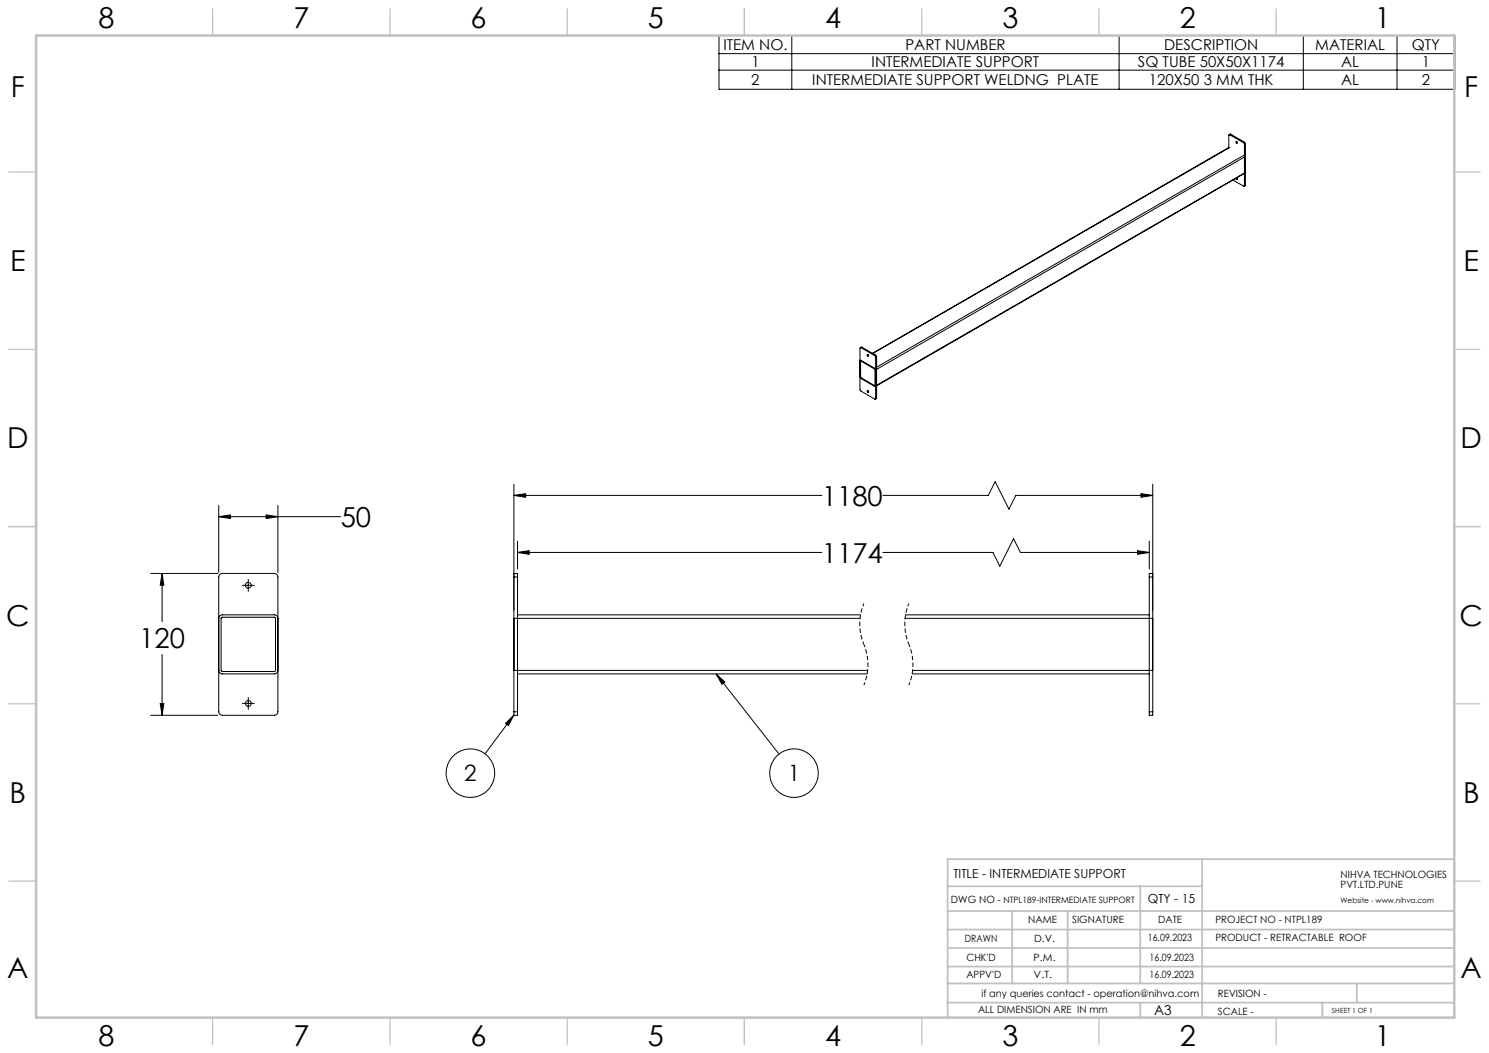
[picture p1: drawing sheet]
<svg xmlns="http://www.w3.org/2000/svg" width="420mm" height="297mm" viewBox="0 0 420 297" stroke-linecap="round" stroke-linejoin="round" font-family="sans-serif">
<g fill="none" stroke="#000" stroke-width=".28">
<path d="M202.8 10h207.6v15.2h-207.6zM202.8 15.1h207.6M202.8 19.8h207.6M223.3 10v15.2M315.7 10v15.2M367.6 10v15.2M394.1 10v15.2M346.9 38l-.3 .1v3.5M346.9 38l3.9 2.2M347.1 37.8l-.4 .2M347.1 37.8l-.2 .2M347.1 37.8l3.9 2.3"/>
<path d="M348.9 39.9l.1 .3M346.7 41.6l-100.6 58.1M346.9 41.6l-100.7 58.1M347.8 50.8l3 1.7 .2-.2M348.6 50.3l.3 .4 .1-.3-.1-.2 .1 .2M350.8 40.2l.2 .5M350.8 43.8l-103.5 59.8M350.9 49l-103.6 59.8M351 40.1l.3 .5M351 40.1l-.2 .1M351 40.7v11.6M351.3 52.2l-.4 .3"/>
<path d="M351.3 48.6l-104.4 60.4-4.1-2.3-.2-.4M351.3 44.1l-104.3 60.2-.3-.4-3.8-2.3-.3 .2M351.3 40.6l-.3 .1M351.3 40.6v11.6M351.3 52.2l-.3 .1M242.9 98.1l-.3 .1v11.9l4.2 2.5 .2-.2M242.9 98.1l3.8 2.2M243.1 97.9l-.5 .2M243.1 97.9l-.2 .2M243.1 97.9l3.9 2.3M242.8 101.8l4 2.4v4.6l-4-2.3zM244.8 100l.2 .3"/>
<path d="M244.8 110.2l.2 .3M245 100.3h.1M246.7 100.3l.3 .5M247 100.2l.3 .4M247 100.8v11.6M247 100.2l-.3 .1M247.3 112.3l-.4 .3M247.3 100.6l-.3 .2M247.3 112.3l-.3 .1M247.3 100.6v11.7M145 139.7l3.3-.5v1.1zM145 136.6v64.2"/>
<path d="M145 139.7h86.8M249 139.7h29.8l1.9-3.8 3.9 7.7 1.9-3.9h38.7M321.8 139.2l3.4 .5-3.4 .6zM325.2 136.6v64.2M61.7 145.7l3.3-.5v1.1zM61.7 142.6v18.9M61.7 145.7h34.4M75.1 145.2l3.3 .5-3.3 .6zM78.4 142.6v18.9M146 155.8l3.3-.5v1zM146 152.6v7.9M146 155.8h85.8"/>
<path d="M249 155.8h31.1l1.9 3.9 3.9-7.8 1.9 3.9h36.4M320.9 155.3l3.3 .5-3.3 .5zM324.2 152.6v7.9M42.5 161.7h19M45.7 161.7l.5 3.4h-1zM45.7 161.7v13.7M61.7 174.4a1.02 1.02 0 0 1 1-1h14.7a1.02 1.02 0 0 1 1 1M62 162l.7-.3h14.7a1.02 1.02 0 0 1 1 1v38.1a1.02 1.02 0 0 1-1 1h-14.7a1.02 1.02 0 0 1-1-1v-38.1zM62.5 174.1l15.1 .1v15.2l-15.1-.1zM68.4 165.1h3.3M70 163.4v3.4M145 161.7h1v1h-1z"/>
<path d="M145 174.4h97.6M146 162.7v38.1M146 173.4h96.7M255.3 174.4h69.9M255.4 173.4h68.8M324.2 161.7h1v1h-1zM324.2 162.7v38.1M45.2 198.4h1l-.5 3.4zM45.7 184.6v17.2M61.7 189.1a1.02 1.02 0 0 0 1 1h14.7a1.02 1.02 0 0 0 1-1M68.4 198.4h3.3M70 196.7v3.4"/>
<path d="M145 189.1h99.7M146 190.1h98.6M202 190.1l2.4 2.3-.8 .6zM202 190.1l17.7 22.6M257.3 190.1h66.9M257.4 189.1h67.8M42.5 201.8h19M145 201.7l-1.6 2.9-.8-.6zM145 200.8v1h1v-1M145 201.7l-8.2 10.9M145 200.8h1M324.2 200.8v1h1v-1"/>
<path d="M324.2 200.8h1"/>
<circle cx="348.8" cy="40.2" r=".28"/>
<circle cx="244.7" cy="100.2" r=".28"/>
<circle cx="244.7" cy="110.4" r=".28"/>
<circle cx="70" cy="165.1" r=".83"/>
<circle cx="70" cy="198.4" r=".83"/>
<circle cx="132.7" cy="218.1" r="6.8"/>
<circle cx="224" cy="218.1" r="6.8"/>
</g>
<path d="M243.7 170.2a15 15 0 0 0 0 11.5M256.4 170.2a15 15 0 0 0 0 11.5M243.7 181.7a15 15 0 0 1 0 11.5M256.4 181.7a15 15 0 0 1 0 11.5" fill="none" stroke="#000" stroke-width=".28" stroke-dasharray="1.3 .6" stroke-dashoffset=".4" stroke-linecap="butt"/>
<g fill="none" stroke="#c0c0c0" stroke-width=".35">
<path d="M60 2.5v7.5M110 2.5v7.5M160 2.5v7.5M210 2.5v7.5M260 2.5v7.5M310 2.5v7.5M360 2.5v7.5M2.5 48.5h7.5M410 48.5h7.5M2.5 98.5h7.5M410 98.5h7.5M2.5 148.5h7.5"/>
<path d="M410 148.5h7.5M2.5 198.5h7.5M410 198.5h7.5M2.5 248.5h7.5M410 248.5h7.5M60 287v7.5M110 287v7.5M160 287v7.5M210 287v7.5M260 287v7.5M310 287v7.5M360 287v7.5"/>
</g>
<g fill="none" stroke="#c0c0c0" stroke-width=".5">
<path d="M267.3 257h142.7M267.3 250h71.8M285.5 257v20.4M301.2 257v20.4M321.6 250v27.4M339.1 242.3v44.7M410 242.3h-142.7v44.7M267.3 272.6h142.9M267.3 267.4h142.9M267.3 262.2h142.9M267.3 277.4h142.9M382.7 277.4v5.4"/>
<path d="M267.3 282.8h142.7M321.6 282.8v4.2M373 282.8v4.2"/>
</g>
<path d="M10.2 10h400v277h-400z" fill="none" stroke="#c0c0c0" stroke-width=".7"/>
<g fill="#000">
<path d="M321.8 139.2l3.4 .5-3.4 .6zM145 139.7l3.3-.5v1.1zM146 155.8l3.3-.5v1zM320.9 155.3l3.3 .5-3.3 .5zM45.7 161.7l.5 3.4h-1zM45.2 198.4h1l-.5 3.4zM75.1 145.2l3.3 .5-3.3 .6zM61.7 145.7l3.3-.5v1.1z"/>
<path d="M202 190.1l2.4 2.3-.8 .6zM145 201.7l-1.6 2.9-.8-.6z"/>
</g>
<g font-size="8.1">
<text x="27.8" y="8">8</text>
<text x="82.8" y="8">7</text>
<text x="132.8" y="8">6</text>
<text x="182.8" y="8">5</text>
<text x="232.8" y="8">4</text>
<text x="282.8" y="8">3</text>
<text x="332.8" y="8">2</text>
<text x="387.8" y="8">1</text>
<text x="3" y="27.2">F</text>
<text x="413" y="27.2">F</text>
<text x="2.8" y="76.5">E</text>
<text x="412.8" y="76.5">E</text>
<text x="2" y="126.5">D</text>
<text x="412" y="126.5">D</text>
<text x="1.7" y="176.5">C</text>
<text x="411.7" y="176.5">C</text>
<text x="2.7" y="226.5">B</text>
<text x="412.7" y="226.5">B</text>
<text x="2" y="275.7">A</text>
<text x="412" y="275.7">A</text>
<text x="27.8" y="295">8</text>
<text x="82.8" y="295">7</text>
<text x="132.8" y="295">6</text>
<text x="182.8" y="295">5</text>
<text x="232.8" y="295">4</text>
<text x="282.8" y="295">3</text>
<text x="332.8" y="295">2</text>
<text x="387.8" y="295">1</text>
</g>
<g font-size="7.8">
<text x="231.8" y="142.7">1180</text>
<text x="96.1" y="148.7">50</text>
<text x="231.8" y="158.7">1174</text>
<text x="39.3" y="182.9">120</text>
</g>
<g font-size="6.3">
<text x="130.9" y="220.3">2</text>
<text x="222.2" y="220.3">1</text>
</g>
<g font-size="4.2">
<text x="204.1" y="14.1">ITEM NO.</text>
<text x="255.4" y="14.1">PART NUMBER</text>
<text x="328.4" y="14.1">DESCRIPTION</text>
<text x="371" y="14.1">MATERIAL</text>
<text x="398.2" y="14.1">QTY</text>
<text x="211.9" y="24">2</text>
<text x="211.9" y="19">1</text>
<text x="229.1" y="24">INTERMEDIATE SUPPORT WELDNG PLATE</text>
<text x="245.9" y="19">INTERMEDIATE SUPPORT</text>
<text x="321" y="19">SQ TUBE 50X50X1174</text>
<text x="324.1" y="24">120X50 3 MM THK</text>
<text x="378.3" y="24">AL</text>
<text x="378.3" y="19">AL</text>
<text x="401.1" y="24">2</text>
<text x="401.1" y="19">1</text>
</g>
<text font-size="3.9" x="325.5" y="286.4">A3</text>
<g font-size="3.5">
<text x="268.9" y="247.6">TITLE - INTERMEDIATE SUPPORT</text>
<text x="323.8" y="254.8">QTY - 15</text>
</g>
<g font-size="2.8">
<text x="378.1" y="247.6">NIHVA TECHNOLOGIES</text>
<text x="378.1" y="250.4">PVT.LTD.PUNE</text>
<text x="268.2" y="254.8">DWG NO -</text>
<text x="290" y="260.4">NAME</text>
<text x="302.4" y="260.5">SIGNATURE</text>
<text x="326.7" y="260.5">DATE</text>
<text x="342.8" y="260.5">PROJECT NO - NTPL189</text>
<text x="272.2" y="265.7">DRAWN</text>
<text x="291.7" y="265.7">D.V.</text>
<text x="323.8" y="265.5">16.09.2023</text>
<text x="342.8" y="265.5">PRODUCT - RETRACTABLE ROOF</text>
<text x="272.6" y="271.1">CHK'D</text>
<text x="272.6" y="275.8">APPV'D</text>
<text x="291.6" y="271.1">P.M.</text>
<text x="291.6" y="275.8">V.T.</text>
<text x="324.3" y="271.1">16.09.2023</text>
<text x="324.3" y="275.8">16.09.2023</text>
<text x="276.8" y="281.1">if any queries contact - operation@nihva.com</text>
<text x="343.5" y="281.1">REVISION -</text>
<text x="275.9" y="285.6">ALL DIMENSION ARE IN mm</text>
<text x="343.5" y="286.4">SCALE -</text>
</g>
<text font-size="2.5" x="283.1" y="254.8">NTPL189-INTERMEDIATE SUPPORT</text>
<text font-size="2.1" x="378.1" y="254.8">Website - www.nihva.com</text>
<text font-size="2" x="375.7" y="285.6">SHEET 1 OF 1</text>
</svg>
